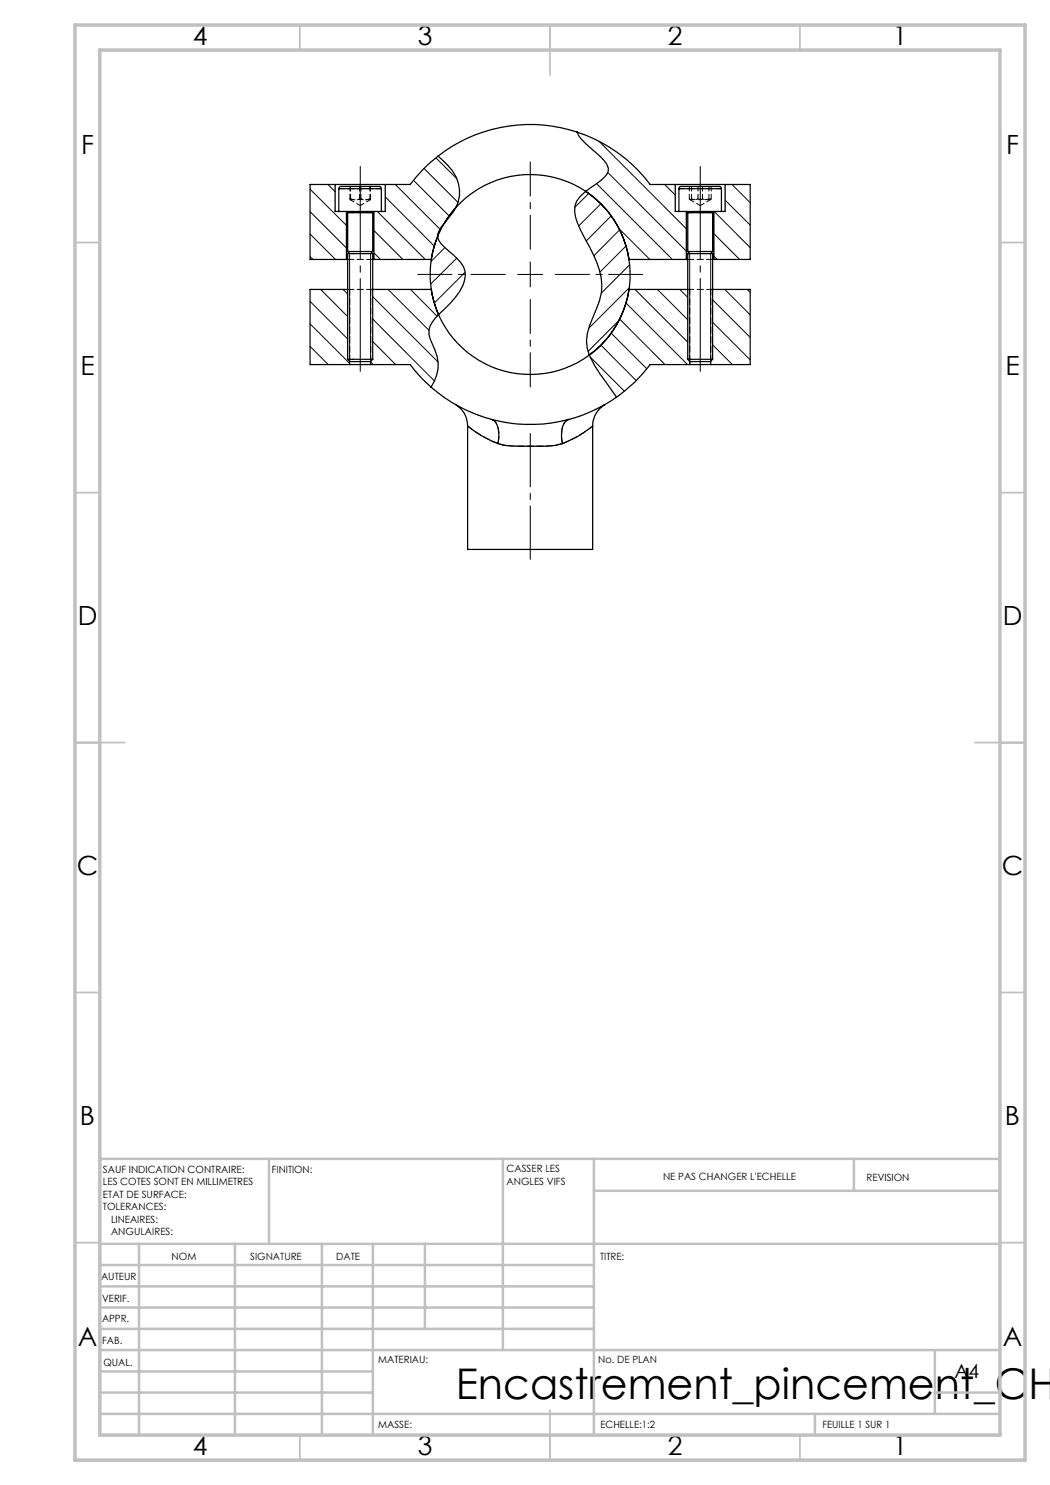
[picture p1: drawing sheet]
<svg xmlns="http://www.w3.org/2000/svg" width="210mm" height="297mm" viewBox="0 0 210 297" stroke-linecap="round" stroke-linejoin="round" font-family="sans-serif">
<path d="M106.1 111.9v-25.2" fill="none" stroke="#000" stroke-width=".2" stroke-dasharray="30.5 1.3 1.3 1.3" stroke-dashoffset="19.8"/>
<path d="M72.1 74.3v-41M140.1 74.3v-41" fill="none" stroke="#000" stroke-width=".2" stroke-dasharray="30.5 1.3 1.3 1.3" stroke-dashoffset="11.9"/>
<path d="M101.1 54.9h-17.5M106.1 49.9v-17.5M106.1 59.9v17.5M111.1 54.9h17.4" fill="none" stroke="#000" stroke-width=".2" stroke-dasharray="30.5 1.3 1.3 1.3" stroke-dashoffset="23.6"/>
<g fill="none" stroke="#000" stroke-width=".2">
<path d="M62 37.8l7.3 7.3M65.6 36.9l1.4 1.4M77 39.4l9.9 9.8M79.1 36.9l8.9 8.9M82.7 36.1l7.1 7.1M84.8 33.7l6.8 6.8M87.2 31.6l4.2 4.1M117.8 38.7l-2.9 2.8M119.3 36.7l15.2 15.2M119.8 28.2l17.5 17.6M121.6 34.5l15.7 15.7M132.9 36.9l2.1 2.1"/>
<path d="M146.4 36.9l3.6 3.6M62 42.3l7.3 7.3M62 46.8l5.1 5.1M62 51.3l.6 .6M64.1 57.9l5.4 5.4M68.6 57.9l.9 .9M69.9 50.7v21.2M74.1 50.7v21.2M74.5 59.3l13.1 13.1M74.8 46.1l5.8 5.8M74.8 50.6l1.3 1.3M75.5 42.3l9.6 9.6"/>
<path d="M77.6 57.9l8.2 8.2M82.1 57.9l5.3 5.3M89 49.5l-2.8 2.8M91.3 51.6l-5.2 5.2M93 54.4l-6.1 6.2M103.5 54.9h5M106 52.4v5M120.2 40.7l-4.5 4.5M122.2 43.2l-4.9 5M123.8 45.8l6.2 6.1M123.9 46l-5.1 5.1M125.2 49.2l-5.2 5.2"/>
<path d="M125.9 57.5l-8.1 8.1M125.9 52.9l-5.6 5.7M127 57.9l10.5 10.5M131.5 57.9l6 6.1M136 57.9l1.5 1.6M137.9 50.7v22.2M142.1 50.7v21.2M142.5 60l7.5 7.5M142.8 46.7l5.1 5.2M142.8 51.3l.6 .6M142.8 42.3l7.2 7.2M145 57.9l5 5.1"/>
<path d="M145 40l5 5M149.4 57.9l.6 .6M62 60.3l7.5 7.5M62 64.8l7.9 7.9M62 69.3l3.7 3.6M74.1 72.4l.5 .5M74.5 63.8l12.4 12.4M74.5 68.3l4.6 4.6M118 71.4l6.9 6.8M120.2 69l7 7.1M122.2 66.6l7.2 7.2M123.8 64.1l-6.2 6.2"/>
<path d="M123.9 63.8l9.1 9.1M125.2 60.6l12.3 12.3M142.5 64.4l7.5 7.6M142.5 69l4 3.9"/>
</g>
<g fill="none" stroke="#c0c0c0" stroke-width=".35">
<path d="M60 5v5M110 5v10M160 5v5M15 48.5h5M200 48.5h5M15 98.5h5M200 98.5h5M15 148.5h10M195 148.5h10M15 198.5h5M200 198.5h5M15 248.5h5"/>
<path d="M200 248.5h5M60 287v5M110 282v10M160 287v5"/>
</g>
<g fill="none" stroke="#c0c0c0" stroke-width=".5">
<path d="M53.8 231.8v17M100.6 231.8v38.2M118.8 231.8v55.2M118.8 238.2h81.2M170.8 231.8v6.4M200 231.8h-180v55.2M20 248.8h180M20 257.3h98.8M20 253h98.8M27.8 248.8v38.2M47 248.8v38.2M64.4 248.8v38.2"/>
<path d="M74.6 248.8v38.2M85 248.8v17M20 265.8h98.8M20 261.5h98.8M20 278.5h54.6M20 274.3h54.6M20 270h180M187 278.5h13M187 270v12.8M20 282.8h180M163 282.8v4.2"/>
</g>
<path d="M15 5h190v287h-190zM20 10h180v277h-180z" fill="none" stroke="#c0c0c0" stroke-width=".7"/>
<g fill="none" stroke="#000" stroke-width=".25">
<path d="M67 36.9h10M67 36.9h-5v15h7.3M67 36.9v5.4h.8M67.8 37.7v-.2l.4-.2h7.3a.51 .51 0 0 1 .8 .4M67.8 37.7h8.5M67.8 37.7v4.6M76.3 37.7v4.6M77 36.9v5.4h-.7M87.6 31.2a12.3 12.3 0 0 1 4.1 5.5 6.5 6.5 0 0 1-.5 4.8M87.6 31.2a29.2 29.2 0 0 0-5.6 5.7h-5M115.4 26.4a30 30 0 0 0-27.8 4.8M115.4 26.4a7.5 7.5 0 0 0 2.7 3.2 14.1 14.1 0 0 1 3.3 3.3 1.87 1.87 0 0 1-.5 2.6l-3.7 2.8"/>
<path d="M115.4 26.4a30 30 0 0 1 14.6 10.5h5M117.2 38.3a20 20 0 0 1 8.6 13.6h11.5M117.2 38.3a4.6 4.6 0 0 0-1.7 6.3l1.6 3.2a20.3 20.3 0 0 1 3.3 9.2 14.7 14.7 0 0 1-1.8 6.5 9.2 9.2 0 0 0-.7 7.5M117.2 38.3a20.1 20.1 0 0 0-26 3.2M117.2 38.3a20 20 0 0 1 .7 32.7M135 36.9h10M135 36.9v5.4h.8M135.8 37.7l.1-.3 .3-.1h7.7l.2 .1 .2 .3M135.8 37.7h8.5M135.8 37.7v4.6M144.3 37.7v4.6M145 36.9h5v15h-7.2"/>
<path d="M145 36.9v5.4h-.7M67.8 42.3h8.5M69.3 51.9h.2M69.5 42.5l-.2-.2v9.6M69.5 50.3h5M69.5 42.5h5M69.5 42.5v7.8M69.5 50.3l.5 .4M69.5 57.9h-7.5v15h7.9M74.5 42.5l.3-.2v9.6M74.5 57.9h11.8a20.7 20.7 0 0 0 1.4 5M74.5 51.9h.3"/>
<path d="M74.5 42.5v7.8M74.5 50.3l-.4 .4M87.5 47.3l-.8 2.3-.4 2.3h-11.5M87.5 47.3a3.5 3.5 0 0 0 1.5 2.3l.9 .7a10.8 10.8 0 0 1 2.8 3.1 4.9 4.9 0 0 1-.8 4.9 25.1 25.1 0 0 1-4.2 4.6M87.5 47.3a20.2 20.2 0 0 0 .2 15.6M88.9 44.6a4.1 4.1 0 0 0-1.4 2.7M88.9 44.6l-1.4 2.7M91.2 41.5l-2.3 3.1M135.8 42.3h8.5M137.3 51.9h.2M137.5 42.5l-.2-.2v9.6M137.5 57.9h-11.7a19.9 19.9 0 0 1-7.9 13.1"/>
<path d="M137.5 50.3h5M137.5 42.5h5M137.5 42.5v7.8M137.5 50.3l.5 .4M142.5 42.5l.3-.2v9.6M142.5 51.9h.3M142.5 42.5v7.8M142.5 50.3l-.4 .4M142.5 57.9h7.5v15h-7.9M69.5 71.9v-21.2h5v21.2M69.5 71.9h5M69.5 71.9l.5 .4h4.1"/>
<path d="M69.9 72.9h4.2M69.9 72.3v.6M74.1 72.9h7.9a29.3 29.3 0 0 0 4.2 4.5M74.1 72.3v.6M74.5 71.9l-.4 .4M86.2 77.4a30.5 30.5 0 0 0 12.1 6.5M87.7 62.9a5.1 5.1 0 0 0-1.9 4l.2 .9a16.6 16.6 0 0 1 1.6 4.8 8.4 8.4 0 0 1-1.4 4.8M87.7 62.9a20 20 0 0 0 30.2 8.1M117.9 71a30.1 30.1 0 0 0 4.3 6.9l1.1 1.5M123.3 79.4a30.4 30.4 0 0 1-9.5 4.5M137.5 71.9v-21.2h5v21.2M137.5 71.9h5"/>
<path d="M137.5 71.9l.5 .4M137.9 72.9h-7.9a29.6 29.6 0 0 1-6.7 6.5M137.9 72.9h4.2M137.9 72.3v.6M142.1 72.3v.6M142.5 71.9l-.4 .4h-4.1M91.2 81l.1 .1a5 5 0 0 1 2.2 4.1M93.5 85.2v24.7h25v-24.7M93.5 85.2a27 27 0 0 0 6.1 3.5M98.3 83.9a2.66 2.66 0 0 1 1.5 2.8l-.2 2M98.3 83.9a30.3 30.3 0 0 0 15.5 0M99.6 88.7a25.6 25.6 0 0 0 7.3 .5 17.2 17.2 0 0 0 5.6-.5"/>
<path d="M113.8 83.9a2.54 2.54 0 0 0-1.5 2.8l.2 2M118.5 85.2l-.3 .3a22.7 22.7 0 0 1-5.7 3.2M120.9 81a5.1 5.1 0 0 0-2.4 4.2"/>
</g>
<g fill="none" stroke="#000" stroke-width=".2" stroke-dasharray="1.3 .6">
<path d="M70 39.8l.1 .2v-.2M74.1 39.8l-.1 .2v-.2M137.9 39.8l.2 .2 .2-.2M142.2 39.8l-.2 .2-.2-.2M69.6 57.9h.4M69.6 42.5h4.9M74.2 57.9h.4M74.6 51.9h-5M137.6 42.5h4.9M138 57.9h-.5M142.6 57.9h-.4M142.6 51.9h-5"/>
<path d="M91.2 80.9h-.1M93.6 85.2l.6 .5a21.8 21.8 0 0 0 5.4 3M112.5 88.7a22 22 0 0 0 6-3.5M120.9 81h.1M121 80.9h.1"/>
</g>
<path d="M98.3 83.9a3.2 3.2 0 0 1 1.5 3.4l-.2 1.4M112.5 88.7a5.3 5.3 0 0 1 .6-4.4l.7-.4" fill="none" stroke="#000" stroke-width=".2" stroke-dasharray="1.3 .6" stroke-dashoffset="-.2"/>
<path d="M99.6 88.7a20.7 20.7 0 0 0 6.9 .5h1.4a12.7 12.7 0 0 0 4.6-.5" fill="none" stroke="#000" stroke-width=".2" stroke-dasharray="1.3 .6" stroke-dashoffset="-.1"/>
<path d="M70 57.9v14.4M138 57.9v14.4M74.2 72.3v-14.4M142.2 72.3v-14.4" fill="none" stroke="#000" stroke-width=".2" stroke-dasharray="1.3 .6" stroke-dashoffset=".1"/>
<path d="M70 40l2 1.1M138 39.9l2 1.2M70 57.9h4.2M72.1 41.1l2-1.1M138 57.9h4.2M140.1 41.1l2-1.2" fill="none" stroke="#000" stroke-width=".2" stroke-dasharray="1.3 .6" stroke-dashoffset=".4"/>
<path d="M70.1 39.8a3.1 3.1 0 0 0 2.1 0M74 39.8a3.1 3.1 0 0 1-2.1 0M138.3 39.8a3.4 3.4 0 0 0 2.2 0M141.8 39.8a3.4 3.4 0 0 1-2.2 0" fill="none" stroke="#000" stroke-width=".2" stroke-dasharray="1.3 .6" stroke-dashoffset=".5"/>
<path d="M71.9 39.8a2.71 2.71 0 0 1-1.9 0M72.2 39.8a2.71 2.71 0 0 0 1.9 0" fill="none" stroke="#000" stroke-width=".2" stroke-dasharray="1.3 .6" stroke-dashoffset="1"/>
<path d="M70 37.3v2.5M70.1 37.3v2.5M71.9 37.3v2.5M72.2 37.3v2.5M74 37.3v2.5M74.1 37.3v2.5M137.9 37.3v2.5M138.3 37.3v2.5M139.6 37.3v2.5M140.5 37.3v2.5M141.8 37.3v2.5M142.2 37.3v2.5" fill="none" stroke="#000" stroke-width=".2" stroke-dasharray="1.3 .6" stroke-dashoffset=".3"/>
<path d="M139.6 39.8a2.21 2.21 0 0 1-1.7 0M140.5 39.8a2.21 2.21 0 0 0 1.7 0" fill="none" stroke="#000" stroke-width=".2" stroke-dasharray="1.3 .6" stroke-dashoffset=".9"/>
<path d="M67.8 37.7h8.5M135.8 37.7h8.5" fill="none" stroke="#000" stroke-width=".2" stroke-dasharray="1.3 .6" stroke-dashoffset=".2"/>
<text font-size="8.5" x="91.1" y="279.7">Encastrement_pincement_CH</text>
<g font-size="5.3">
<text x="38.5" y="9">4</text>
<text x="83.5" y="9">3</text>
<text x="133.6" y="9">2</text>
<text x="178.6" y="9">1</text>
<text x="16.2" y="30.8">F</text>
<text x="201.2" y="30.8">F</text>
<text x="16.1" y="75">E</text>
<text x="201.1" y="75">E</text>
<text x="15.5" y="125">D</text>
<text x="200.5" y="125">D</text>
<text x="15.4" y="175">C</text>
<text x="200.4" y="175">C</text>
<text x="16" y="225">B</text>
<text x="201" y="225">B</text>
<text x="15.5" y="269.3">A</text>
<text x="200.5" y="269.3">A</text>
<text x="38.5" y="291">4</text>
<text x="83.5" y="291">3</text>
<text x="133.6" y="291">2</text>
<text x="178.6" y="291">1</text>
</g>
<text font-size="3.9" x="190.9" y="275.5">A4</text>
<g font-size="2">
<text x="20.6" y="234.6">SAUF INDICATION CONTRAIRE:</text>
<text x="20.6" y="237.1">LES COTES SONT EN MILLIMETRES</text>
<text x="20.6" y="239.6">ETAT DE SURFACE:</text>
<text x="54.4" y="234.6">FINITION:</text>
<text x="101.3" y="234.5">CASSER LES</text>
<text x="101.3" y="237">ANGLES VIFS</text>
<text x="132.6" y="236">NE PAS CHANGER L'ECHELLE</text>
<text x="173.3" y="236.2">REVISION</text>
<text x="20.6" y="242.1">TOLERANCES:</text>
<text x="22.2" y="244.6">LINEAIRES:</text>
<text x="22.2" y="247.1">ANGULAIRES:</text>
<text x="34.3" y="252">NOM</text>
<text x="50" y="251.9">SIGNATURE</text>
<text x="67.2" y="251.9">DATE</text>
<text x="120" y="251.9">TITRE:</text>
<text x="20.2" y="256.1">AUTEUR</text>
<text x="20.4" y="260.3">VERIF.</text>
<text x="20.4" y="264.4">APPR.</text>
<text x="20.5" y="268.8">FAB.</text>
<text x="20.7" y="273.1">QUAL.</text>
<text x="75.7" y="272.5">MATERIAU:</text>
<text x="119.6" y="272.5">No. DE PLAN</text>
<text x="75.6" y="285.5">MASSE:</text>
<text x="120.1" y="285.6">ECHELLE:1:2</text>
<text x="164.5" y="285.6">FEUILLE 1 SUR 1</text>
</g>
</svg>
